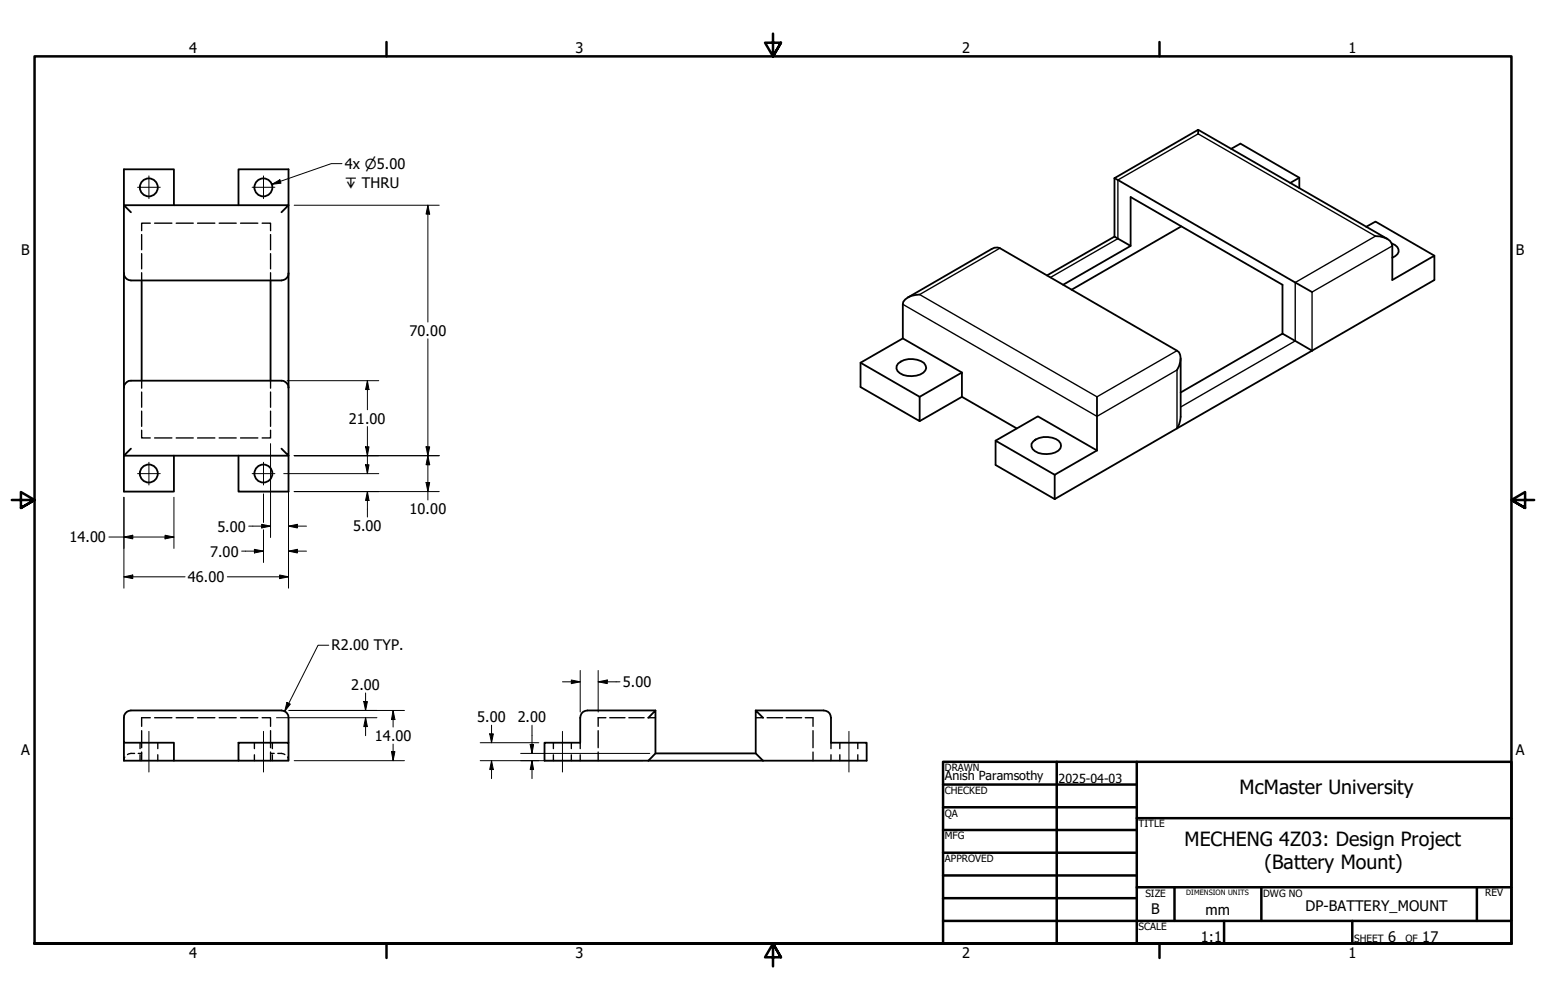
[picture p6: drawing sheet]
<svg xmlns="http://www.w3.org/2000/svg" width="432mm" height="279mm" viewBox="0 0 432 279" stroke-linecap="round" stroke-linejoin="round" font-family="sans-serif">
<!-- layer: Hidden (ANSI) -->
<g fill="none" stroke="#000" stroke-width=".38">
<path d="M39.6 65.5v4.3M39.6 70.9v4.2M39.6 76.2v2.2M42 62.4h-2.4v2.1M43.2 62.4h4.8M49.2 62.4h4.8M55.2 62.4h4.8M61.2 62.4h4.8M67.2 62.4h4.8M73.2 62.4h2.4v2.1M75.6 65.5v4.3M75.6 70.9v4.2"/>
<path d="M75.6 76.2v2.2M39.6 106.4v2.1M39.6 109.5v4.3M39.6 114.9v4.2M75.6 106.4v2.1M75.6 109.5v4.3M75.6 114.9v4.2M39.6 120.2v2.2h2.4M43.2 122.4h4.8M49.2 122.4h4.8M55.2 122.4h4.8M61.2 122.4h4.8"/>
<path d="M67.2 122.4h4.8M75.6 120.2v2.2h-2.4M34.9 211.5l-.3 1M37.6 210.5h-1l-1 .3M38.6 210.5h1M39.1 207.5v1.7M39.1 210.9v1.6M39.6 204.2v4.7M39.6 210.1v2.4M42 200.5h-2.4v2.4M43.2 200.5h4.8M44.1 207.5v1.7"/>
<path d="M44.1 210.9v1.6M49.2 200.5h4.8M55.2 200.5h4.8M61.2 200.5h4.8M67.2 200.5h4.8M71.1 207.5v1.7M71.1 210.9v1.6M73.2 200.5h2.4v2.4M75.6 210.5h1M75.6 204.2v4.7M75.6 210.1v2.4M76.1 207.5v1.7"/>
<path d="M76.1 210.9v1.6M77.6 210.5h1l1 .3M80.3 211.5l.3 1M154.6 207.5v1.7M154.6 210.9v1.6M159.6 207.5v1.7M159.6 210.9v1.6M162.1 207.5v1.7M162.1 210.9v1.6M167.1 204.2v4.7M167.1 210.1v2.4M169.2 200.5h-2.1v2.4"/>
<path d="M170.3 200.5h4.3M175.6 200.5h4.3M181 200.5h2.1M211.1 200.5h2.1M214.2 200.5h4.4M219.6 200.5h4.3M224.9 200.5h2.2v2.4M227.1 204.2v4.7M227.1 210.1v2.4M232.1 207.5v1.7M232.1 210.9v1.6M234.6 207.5v1.7"/>
<path d="M234.6 210.9v1.6M239.6 207.5v1.7M239.6 210.9v1.6"/>
</g>
<!-- layer: Visible (ANSI) -->
<g fill="none" stroke="#000" stroke-width=".51">
<path d="M334.6 36.3v1.1M334.6 36.3l52.9 30.4M334.6 36.3l-23.3 13.5M36.6 59.3l-2-2h46l-2 2M48.6 57.3v-10h-14v90.1h14v-10.1M66.6 57.3v-10h14v61M311.3 49.8l55.2 31.8M311.3 49.8v16.3M343.9 41.6l2.6-1.5 16.4 9.6v2.9M362.9 49.7l-2.5 1.4M34.6 76.3a2 2 0 0 0 2 2.1h42a2 2 0 0 0 2-2.1M39.6 78.4v28"/>
<path d="M75.6 78.4v28M311.3 66.1l4.5 2.6-18.9 10.9M311.3 66.1l-18.9 10.9M315.8 68.7v-13.6l42.4 24.5v13.6M329.9 63.2l-30.6 17.8M381.6 63.4l2.6-1.5 16.4 9.5M384.2 66a5.2 5.2 0 0 1 4.5 2l.2 .7v9.5l11.7-6.8v6.8l-34.1 19.8M388.7 68a2.07 2.07 0 0 1 1.6 3l-1.4 1M252.2 94.6l-11.9 6.7v6.8l16.6 9.6v-6.8l-16.6-9.6M252.2 94.6l16.5 9.5M253.6 83.1l23.3-13.5 .8-.4h.9l.7 .1 49.4 28.7a2.78 2.78 0 0 1 .9 3.2l-.9 2.2M256.9 82.3a5.4 5.4 0 0 0-4.6 2l-.1 10.3"/>
<path d="M366.5 98l-8.3-4.8-28.4 16.5M366.5 98l-37.8 21.7M34.6 108.3a2 2 0 0 1 2-1.9h42a2 2 0 0 1 2 1.9M80.6 108.3v19l-2-2M250.8 101.6a5.9 5.9 0 0 1 7.3-.2 1.65 1.65 0 0 1-.2 2.7 6.1 6.1 0 0 1-7.2-.4l-.3-.7v-.8zM256.9 110.9l11.8-6.8v6.8l-11.8 6.8M268.7 110.9l15.3 8.8M306.4 110.9v15M328.7 119.7l-34.1 19.7M329.8 100.1v16.4l-.5 2.1-.6 1.1M36.6 125.3l-2 2h46v10.1h-14v-10.1M278.1 123.1l11.8-6.8 16.5 9.6"/>
<path d="M288.5 123.4a5.9 5.9 0 0 1 7.2-.2 1.85 1.85 0 0 1 .6 1.9 1.85 1.85 0 0 1-1.6 1.3 6 6 0 0 1-6.3-.9l-.3-.7v-.8zM294.6 132.7l-16.5-9.6v6.8l16.5 9.5M306.4 125.9l-11.8 6.8v6.7M183.1 198.5h-19a2 2 0 0 0-2 2v7h-10v5h90v-5h-10v-7a2 2 0 0 0-2-2h-19M34.6 207.5v5h14v-5h-14v-7a2 2 0 0 1 2-2h42a2 2 0 0 1 2 2v7M48.6 212.5h18M66.6 207.5h14v5h-14zM181.1 200.5l2-2v12l-2 2M183.1 210.5h28M213.1 200.5l-2-2v12l2 2"/>
<circle cx="41.6" cy="52.4" r="2.51"/>
<circle cx="73.6" cy="52.4" r="2.51"/>
<circle cx="41.6" cy="132.3" r="2.51"/>
<circle cx="73.6" cy="132.3" r="2.51"/>
</g>
<!-- layer: Visible Narrow (ANSI) -->
<path d="M279.3 69.3l-22.4 13 49.5 28.6 22.3-12.9M293.4 77.5l18.8-10.8v-16.4l22.4-12.9 49.6 28.6-22.4 12.9v16.3l-32 18.5M388.9 68.7l-22.4 12.9v16.4M252.2 85l54.2 31.3 22.3-12.9v16.3" fill="none" stroke="#000" stroke-width=".38"/>
<!-- layer: Border (ANSI) -->
<g fill="none" stroke="#000" stroke-width=".7">
<path d="M107.9 11.7v4M215.9 9.4v6.3l-2.2-3.8h4.4l-2.2 3.8 2.2-3.8M323.8 11.7v4M3.3 139.7h6.4l-3.9-2.2v4.4l3.9-2.2-3.9 2.2M428.5 139.7h-6.4l3.9-2.2v4.4l-3.9-2.2 3.9 2.2M263.4 212.9h158.7v50.8h-158.7zM263.4 219.2h54.1M295.1 212.9v50.8M317.5 212.9v50.8M263.4 225.6h54.1M263.4 231.9h54.1M263.4 238.3h54.1"/>
<path d="M317.5 228.6h104.6M263.4 244.6h54.1M263.4 251h54.1M263.4 257.3h158.7M317.5 247.9h104.6M328 247.9v9.4M341.9 257.3v6.4M352.3 247.9v9.4M377.7 257.3v6.4M412.5 247.9v9.4M9.7 263.7v-248h412.4v248h-412.4h412.4M107.9 263.7v4"/>
<path d="M218.1 267.5l-2.2-3.8 2.2 3.8h-4.4l2.2-3.8v6.3M323.8 263.7v4"/>
</g>
<!-- layer: Dimension (ANSI) -->
<g fill="none" stroke="#000" stroke-width=".28">
<path d="M75.9 51.5l2.3-1.3 .3 1zM82.2 57.3h40.5M95.5 45.7h-3l-16.6 5.8M119.5 57.3l.5 2.5h-1zM119.5 57.3v32.7M119.5 94.7v45M80.2 106.4h25.6M102.6 106.4l.5 2.4h-1zM102.6 106.4v8.1M102.6 119.2v13.1M34.6 138.9v25.4M48.6 138.9v14.3"/>
<path d="M73.6 138v8M75.6 124v8.2M75.6 132.5v17.7M79.2 132.3h26.6M80.6 128.9v35.4M82.2 127.3h40.5M82.2 137.4h40.5M102.1 124.8h1l-.5 2.5zM102.1 129.9h1l-.5 2.4zM102.6 137.4l.5 2.4h-1zM102.6 137.4v7.1M119 124.8h1l-.5 2.5z"/>
<path d="M119 134.8h1l-.5 2.6zM119.5 127.3l.5 2.6h-1zM30.4 150.1h18.2M34.6 150.1l2.5-.6v1.1zM46.1 149.5l2.5 .6-2.5 .5zM67.5 154h6.1M69.5 147h6.1M71.1 153.5l2.5 .5-2.5 .5zM73.1 146.5l2.5 .5-2.5 .5zM73.6 148v9.2M80.6 147l2.5-.5v1zM80.6 154l2.5-.5v1z"/>
<path d="M80.6 147h5M80.6 154h5M34.6 161.2l2.5-.5v1zM34.6 161.2h17.1M63.5 161.2h17.1M78.1 160.7l2.5 .5-2.5 .5zM80.1 196.3l1 .4-1.6 2.1zM80.7 198.5h32.3M91.8 180.3h-3l-9.3 18.5M101.6 196h1l-.5 2.5zM102.1 193.6v4.9M109.8 198.5l.5 2.5h-1z"/>
<path d="M109.8 198.5v4.6M157.1 190.5h5M159.6 190l2.5 .5-2.5 .5zM162.1 187.3v11.6M167.1 190.5l2.5-.5v1zM167.1 190.5h6.1M167.1 187.3v11.6M77.2 200.5h28.1M82.2 212.5h30.8M102.1 200.5l.5 2.5h-1zM102.1 200.5v5M109.3 210h1l-.5 2.5z"/>
<path d="M109.8 207.9v4.6M134.1 212.5h22.9M134.1 207.5h16.4M136.8 205h1l-.5 2.5zM137.3 212.5l.5 2.5h-1zM137.3 202.6v4.9M137.3 212.5v5.1M145.4 210.5h11.6M148.1 208h.9l-.4 2.5zM148.6 212.5l.4 2.5h-.9zM148.6 202.6v7.9M148.6 212.5v5.1"/>
<path d="M157.2 212.5h22.3M157.2 210.5h24.3"/>
</g>
<g fill="#000">
<path d="M75.9 51.5l2.3-1.3 .3 1zM119.5 57.3l.5 2.5h-1zM102.6 106.4l.5 2.4h-1zM102.1 124.8h1l-.5 2.5zM102.1 129.9h1l-.5 2.4zM102.6 137.4l.5 2.4h-1zM119 124.8h1l-.5 2.5zM119 134.8h1l-.5 2.6zM119.5 127.3l.5 2.6h-1zM34.6 150.1l2.5-.6v1.1zM46.1 149.5l2.5 .6-2.5 .5zM71.1 153.5l2.5 .5-2.5 .5z"/>
<path d="M73.1 146.5l2.5 .5-2.5 .5zM80.6 147l2.5-.5v1zM80.6 154l2.5-.5v1zM34.6 161.2l2.5-.5v1zM78.1 160.7l2.5 .5-2.5 .5zM80.1 196.3l1 .4-1.6 2.1zM101.6 196h1l-.5 2.5zM159.6 190l2.5 .5-2.5 .5zM167.1 190.5l2.5-.5v1zM102.1 200.5l.5 2.5h-1zM109.3 210h1l-.5 2.5zM109.8 198.5l.5 2.5h-1z"/>
<path d="M136.8 205h1l-.5 2.5zM137.3 212.5l.5 2.5h-1zM148.1 208h.9l-.4 2.5zM148.6 212.5l.4 2.5h-.9z"/>
</g>
<!-- layer: Center Mark (ANSI) -->
<path d="M38.4 52.3h6.4M41.6 49.1v6.4M70.4 52.3h6.4M73.6 49.1v6.4M38.4 132.3h6.4M41.6 129.2v6.3M70.4 132.3h6.4M73.6 129.2v6.3" fill="none" stroke="#000" stroke-width=".28"/>
<!-- layer: Centerline (ANSI) -->
<path d="M41.6 204.3v11.4M73.6 204.3v11.4M157.1 204.3v11.4M237.1 204.3v11.4" fill="none" stroke="#000" stroke-width=".28"/>
<g font-size="5.5">
<text x="346.2" y="221.9">McMaster University</text>
<text x="330.8" y="236.3">MECHENG 4Z03: Design Project</text>
<text x="353.2" y="242.9">(Battery Mount)</text>
</g>
<g font-size="4.1">
<text x="52.8" y="14.7">4</text>
<text x="160.8" y="14.7">3</text>
<text x="268.7" y="14.7">2</text>
<text x="376.7" y="14.7">1</text>
<text x="96.3" y="47.2">4x ⌀5.00</text>
<text x="5.9" y="71.4">B</text>
<text x="423.4" y="71.4">B</text>
<text x="114.4" y="93.9">70.00</text>
<text x="97.5" y="118.4">21.00</text>
<text x="114.4" y="143.6">10.00</text>
<text x="60.7" y="148.5">5.00</text>
<text x="98.6" y="148.3">5.00</text>
<text x="19.4" y="151.5">14.00</text>
<text x="58.7" y="155.5">7.00</text>
<text x="52.5" y="162.6">46.00</text>
<text x="92.6" y="181.7">R2.00 TYP.</text>
<text x="98.1" y="192.8">2.00</text>
<text x="174" y="192">5.00</text>
<text x="133.3" y="201.8">5.00</text>
<text x="144.6" y="201.7">2.00</text>
<text x="104.7" y="207">14.00</text>
<text x="5.9" y="211.1">A</text>
<text x="423.4" y="211.1">A</text>
<text x="321.6" y="255.4">B</text>
<text x="336.7" y="255.5">mm</text>
<text x="364.6" y="254.5">DP-BATTERY_MOUNT</text>
<text x="335.4" y="263.1">1:1</text>
<text x="387.7" y="263.1">6</text>
<text x="397.3" y="263.1">17</text>
<text x="52.8" y="267.7">4</text>
<text x="160.8" y="267.7">3</text>
<text x="268.7" y="267.7">2</text>
<text x="376.7" y="267.7">1</text>
</g>
<text font-size="3.9" x="96.3" y="52.5">↧ THRU</text>
<g font-size="3.5">
<text x="263.9" y="218">Anish Paramsothy</text>
<text x="295.7" y="218.6">2025-04-03</text>
</g>
<g font-size="2.8">
<text x="263.9" y="215.4">DRAWN</text>
<text x="263.9" y="221.8">CHECKED</text>
<text x="263.9" y="228.2">QA</text>
<text x="318" y="231.1">TITLE</text>
<text x="263.9" y="234.5">MFG</text>
<text x="263.9" y="240.9">APPROVED</text>
<text x="319.9" y="250.5">SIZE</text>
<text x="352.8" y="250.5">DWG NO</text>
<text x="414.8" y="250.4">REV</text>
<text x="318" y="259.9">SCALE</text>
<text x="378.2" y="263.1">SHEET</text>
<text x="392.6" y="263.1">OF</text>
</g>
<text font-size="2" x="331.3" y="249.9">DIMENSION UNITS</text>
</svg>
